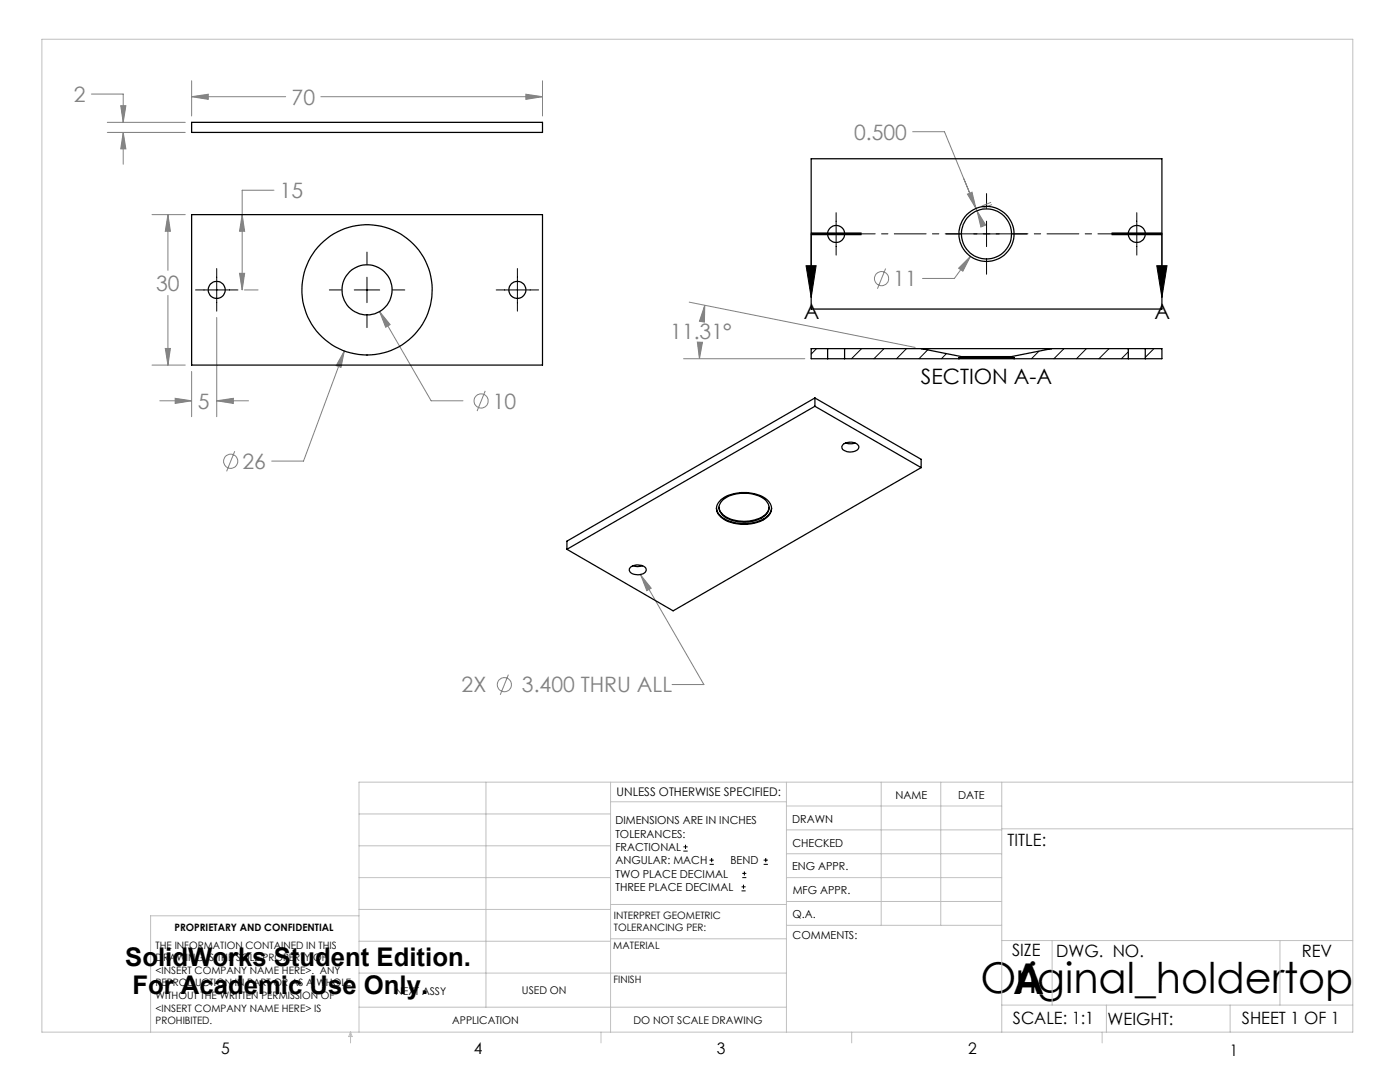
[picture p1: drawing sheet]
<svg xmlns="http://www.w3.org/2000/svg" width="279mm" height="216mm" viewBox="0 0 279 216" stroke-linecap="round" stroke-linejoin="round" font-family="sans-serif">
<g fill="none" stroke="#808080" stroke-width=".2">
<path d="M18.2 18.8h6.4v5.6M38.2 19.3l3.4-.5v1zM38.2 16.1v7M38.2 19.3h18.8M64 19.3h44.3M105 18.8l3.3 .5-3.3 .5zM108.3 16.1v7M21.4 24.4h15.6M21.4 26.4h15.6M24.1 21.1h1l-.5 3.3zM24.6 26.4l.5 3.3h-1zM24.6 26.4v6.4"/>
<path d="M54.7 38h-6.4v19.9M182.1 26.3h6.4l6.5 15.8M192.4 35.7l2.4 5.9M193.1 38.7l.9-.4 .8 3.3zM30.3 42.8h6.7M33.5 42.8l.5 3.3h-1zM33.5 42.8v11.1M33.5 58.9v13.9M47.8 54.5h1l-.5 3.4zM48.3 42.8l.5 3.3h-1zM48.8 57.9h2.7M176.7 53.6l-1.6 4"/>
<path d="M193.7 51.2l-1.5 2.9-.9-.6zM193.7 51.2l-3.2 4.4h-6.4M195 42.1l1.7 2.8-.9 .4zM197.7 40.4l-1.7 .7M197.9 40.9l-1.8 .7M30.3 72.8h6.7M31.9 80h6.3M33 69.5h1l-.5 3.3zM35 79.5l3.2 .5-3.2 .5zM38.2 74.1v9M43.3 80l3.3-.5v1zM43.3 63.4v19.7"/>
<path d="M43.3 80h6.3M68.7 70l-.6 3.3-1-.3zM68.7 70l-8.1 22h-6.4M75.7 62.2l2.2 2.6-.9 .5zM75.7 62.2l10.3 17.8h6.4M96.8 78l-1.6 4M136.4 71.6h24.2M137.5 60.3l45.1 9M139.2 68.3h1l-.6 3.3zM139.7 68.5l-.1 3.1M140.7 60.9l-.1 3.4-1-.2zM140.7 60.9l-.5 2.6"/>
<path d="M46.8 90l-1.6 4.1M127.9 114.8l2.1 2.6-.9 .5zM127.9 114.8l12.6 21.8h-6.4M101.5 134.6l-1.7 4"/>
<circle cx="175.9" cy="55.6" r="1.41"/>
<circle cx="96" cy="80" r="1.42"/>
<circle cx="46" cy="92" r="1.41"/>
<circle cx="100.6" cy="136.6" r="1.41"/>
</g>
<g fill="none" stroke="#000" stroke-width=".2">
<path d="M196.9 38.6v3M39 57.9h8.5M43.3 53.6v8.5M65.7 57.9h2.5M70.7 57.9h5.1M73.2 50.3v2.5M73.2 55.3v5.1M78.3 57.9h2.5M99 57.9h8.5M103.3 53.6v8.5M160.9 53h2l-1 6.4zM161.9 46.8h10"/>
<path d="M161.9 46.5h10M166.9 42.4v8.5M171.9 46.7h-10v12.7M188.8 46.7h3M194.3 46.7h5.1M196.9 44.1v5.1M196.9 51.8v2.9M202 46.7h2.9M221.9 46.5h10zM221.9 46.7h10v12.7M221.9 46.8h10M226.9 42.4v8.5"/>
<path d="M230.9 53h2l-1 6.4zM73.2 62.9v2.5M136.4 169.8h.8M136.4 169h.8M136.8 168.6v.8M141.6 172.5h.9M141.6 171.6h.9M142 171.2v.8M148 177.8h.8M148 177h.8M148.1 175.1h.8M148.1 174.3h.8"/>
<path d="M148.4 176.5v.8M148.6 173.9v.8M152.4 172.5h.8M152.4 171.6h.8M152.8 171.2v.8"/>
</g>
<path d="M161.9 46.7h70" fill="none" stroke="#000" stroke-width=".2" stroke-dasharray="6.3 1.3 1.3 1.3" stroke-dashoffset="3.7"/>
<g fill="none" stroke="#c0c0c0" stroke-width=".2">
<path d="M8.4 7.8h261.6v198.2h-261.6zM97 156.1v44.9M121.8 156.1v49.9M121.8 160h35.2M157 156.1v49.9M175.9 156.1v28.5M187.7 156.1v28.5M199.9 156.1v49.9M270 156.1h-198.4v49.9M71.6 175.1h50.2M71.6 168.8h50.2M71.6 162.4h50.2"/>
<path d="M157 170.4h42.9M157 165.6h42.9M157 160.8h42.9M157 175.1h42.9M157 179.9h42.9M199.9 165.4h70.1M71.6 194.2h85.4M71.6 187.8h50.2M71.6 181.5h50.2M71.6 182.7h-41.5v23.3M121.8 187.3h35.2M121.8 180.5h35.2"/>
<path d="M157 184.6h42.9M199.9 187.7h70.1M210 187.7v12.9M255.4 187.7v12.9M70 206v2.1M70 206l.3 .8h-.7zM71.6 201h85.4M119.9 206v2.1M170 206v2.1M199.9 200.6h70.1M220 206v2.1M220.8 200.6v5.4"/>
<path d="M245.5 200.6v5.4"/>
</g>
<path d="M160.9 53h2l-1 6.4zM230.9 53h2l-1 6.4z" fill="#000"/>
<path d="M24.1 21.1h1l-.5 3.3zM24.6 26.4l.5 3.3h-1zM38.2 19.3l3.4-.5v1zM105 18.8l3.3 .5-3.3 .5zM33.5 42.8l.5 3.3h-1zM33 69.5h1l-.5 3.3zM43.3 80l3.3-.5v1zM35 79.5l3.2 .5-3.2 .5zM48.3 42.8l.5 3.3h-1zM47.8 54.5h1l-.5 3.4zM75.7 62.2l1.3 3.1 .9-.5zM68.7 70l-1.6 3 1 .3zM127.9 114.8l1.2 3.1 .9-.5zM193.1 38.7l.9-.4 .8 3.3zM195 42.1l1.7 2.8-.9 .4zM193.7 51.2l-2.4 2.3 .9 .6zM140.7 60.9l-.1 3.4-1-.2zM139.2 68.3h1l-.6 3.3z" fill="#808080"/>
<g fill="none" stroke="#000" stroke-width=".25">
<path d="M38.2 24.4h70.1v2h-70.1zM161.9 31.7h70v30h-70zM38.2 42.8h70.1v30h-70.1zM162.6 79.4l-49.5 28.6v1.6M162.6 79.4v1.7M162.6 79.4l21.2 12.3v1.6M165.2 71.6h3.4M165.2 69.6h3.4M165.2 69.6h-3.3v2h3.3M165.2 69.6v2M168.6 71.6h22.8M168.6 69.6h15.3"/>
<path d="M168.6 69.6v2M183.9 69.6h26M183.9 69.6l8 1.6M191.4 71.6h11M191.9 71.4h10M191.9 71.2h10M191.9 71.2v.2M191.9 71.4h-.5v.2M201.9 71.2v.2M201.9 71.4h.5v.2M202.4 71.6h22.8M209.9 69.6l-8 1.6"/>
<path d="M209.9 69.6h15.3M225.2 71.6h3.4M225.2 69.6h3.4M225.2 69.6v2M228.6 69.6h3.3v2h-3.3M228.6 69.6v2M143.9 99.7a8.2 8.2 0 0 1 9.2 0 2.31 2.31 0 0 1-.7 4 8.3 8.3 0 0 1-8.5-.5 2.15 2.15 0 0 1 0-3.5zM144.2 99.8a7.4 7.4 0 0 1 8.6 0 1.99 1.99 0 0 1-.4 3.3 7.5 7.5 0 0 1-8-.2 1.93 1.93 0 0 1-.2-3.1zM162.6 81.1l-49.5 28.5M162.6 81.1l21.2 12.2M168.3 88.7a2.11 2.11 0 0 1 3.1 .5 1.95 1.95 0 0 1-2.8 .7 .72 .72 0 0 1-.6-.5 .72 .72 0 0 1 .3-.7zM168.8 88.4l.6 .1 1.2-.1"/>
<path d="M183.8 93.3l-49.5 28.6-21.2-12.3M125.9 113.1a2.51 2.51 0 0 1 3 .2 .95 .95 0 0 1-1.1 1.3 1.68 1.68 0 0 1-2.2-1zM126.3 112.9a2.66 2.66 0 0 0 1.9 0M143 101.4a3.5 3.5 0 0 0 2.9 2.7 7.9 7.9 0 0 0 7.5-1.3l.3-.6 .3-.8M143.5 101.2a3.4 3.4 0 0 0 3 2.6 7.3 7.3 0 0 0 6.3-1.2l.4-.5 .3-.9"/>
<circle cx="43.2" cy="57.9" r="1.7"/>
<circle cx="73.3" cy="57.8" r="13"/>
<circle cx="73.3" cy="57.8" r="5"/>
<circle cx="103.3" cy="57.9" r="1.7"/>
<circle cx="166.9" cy="46.7" r="1.71"/>
<circle cx="196.9" cy="46.7" r="5"/>
<circle cx="196.9" cy="46.7" r="5.5"/>
<circle cx="226.9" cy="46.7" r="1.7"/>
</g>
<path d="M162.9 69.6l-1 1.1M171.9 69.6l-2 2M176.4 69.6l-2 2M180.9 69.6l-2 2M185.1 69.8l-1.7 1.8M188.9 70.6l-1 1M207.4 70.1l-1.6 1.5M212.3 69.6l-2 2M216.8 69.6l-2 2M221.3 69.6l-2 2M225.2 70.2l-1.4 1.4M230.3 69.6l-1.7 1.7" fill="none" stroke="#000" stroke-width=".2"/>
<g font-size="8.5">
<text x="195.7" y="198.1">Original_holdertop</text>
<text x="202.2" y="198.3">A</text>
</g>
<g font-size="5.1">
<text x="25" y="192.7">SolidWorks Student Edition.</text>
<text x="26.4" y="198.3">For Academic Use Only.</text>
</g>
<g font-size="4.2" fill="#808080">
<text x="14.8" y="20.4">2</text>
<text x="58.2" y="20.9">70</text>
<text x="170.4" y="27.9">0.500</text>
<text x="55.9" y="39.5">15</text>
<text x="31.2" y="58">30</text>
<text x="178.3" y="57.1">11</text>
<text x="133.8" y="67.6">11.31°</text>
<text x="39.5" y="81.6">5</text>
<text x="98.4" y="81.5">10</text>
<text x="48.4" y="93.6">26</text>
<text x="92.1" y="138.2">2X</text>
<text x="104.2" y="138.2">3.400 THRU ALL</text>
</g>
<g font-size="4.2">
<text x="160.4" y="63.6">A</text>
<text x="230.4" y="63.6">A</text>
<text x="183.8" y="76.6">SECTION A-A</text>
</g>
<g font-size="3.4">
<text x="201.1" y="168.8">TITLE:</text>
<text x="202" y="190.8">SIZE</text>
<text x="210.8" y="190.9">DWG. NO.</text>
<text x="259.8" y="191">REV</text>
<text x="202.1" y="204.4">SCALE: 1:1</text>
<text x="221" y="204.5">WEIGHT:</text>
<text x="247.8" y="204.4">SHEET 1 OF 1</text>
</g>
<g font-size="3.2">
<text x="44.2" y="210.4">5</text>
<text x="94.6" y="210.3">4</text>
<text x="143.1" y="210.4">3</text>
<text x="193.2" y="210.3">2</text>
<text x="245.4" y="210.6">1</text>
</g>
<text font-size="2.4" x="123.1" y="158.9">UNLESS OTHERWISE SPECIFIED:</text>
<g font-size="2.2">
<text x="178.7" y="159.4">NAME</text>
<text x="191.2" y="159.4">DATE</text>
<text x="122.8" y="164.5">DIMENSIONS ARE IN INCHES</text>
<text x="122.8" y="167.1">TOLERANCES:</text>
<text x="158.1" y="164.2">DRAWN</text>
<text x="122.8" y="169.8">FRACTIONAL</text>
<text x="122.8" y="172.5">ANGULAR: MACH</text>
<text x="145.8" y="172.5">BEND</text>
<text x="158.1" y="173.7">ENG APPR.</text>
<text x="158.2" y="169.1">CHECKED</text>
<text x="122.8" y="175.1">TWO PLACE DECIMAL</text>
<text x="122.8" y="177.8">THREE PLACE DECIMAL</text>
<text x="158.2" y="178.4">MFG APPR.</text>
<text x="158.2" y="183.2">Q.A.</text>
<text x="158.2" y="187.4">COMMENTS:</text>
</g>
<g font-size="2.1">
<text x="78.8" y="198.5">NEXT ASSY</text>
<text x="104.2" y="198.4">USED ON</text>
<text x="90.2" y="204.3">APPLICATION</text>
<text x="126.4" y="204.3">DO NOT SCALE DRAWING</text>
</g>
<g font-size="2">
<text x="34.8" y="185.7">PROPRIETARY AND CONFIDENTIAL</text>
<text x="122.5" y="183.3">INTERPRET GEOMETRIC</text>
<text x="122.5" y="185.9">TOLERANCING PER:</text>
<text x="31.1" y="189.3">THE INFORMATION CONTAINED IN THIS</text>
<text x="31.1" y="191.8">DRAWING IS THE SOLE PROPERTY OF</text>
<text x="122.4" y="189.4">MATERIAL</text>
<text x="31.1" y="194.3">&lt;INSERT COMPANY NAME HERE&gt;. ANY</text>
<text x="31.1" y="196.8">REPRODUCTION IN PART OR AS A WHOLE</text>
<text x="122.4" y="196.2">FINISH</text>
<text x="31.1" y="199.4">WITHOUT THE WRITTEN PERMISSION OF</text>
<text x="31.1" y="201.9">&lt;INSERT COMPANY NAME HERE&gt; IS</text>
<text x="31.1" y="204.4">PROHIBITED.</text>
</g>
</svg>
